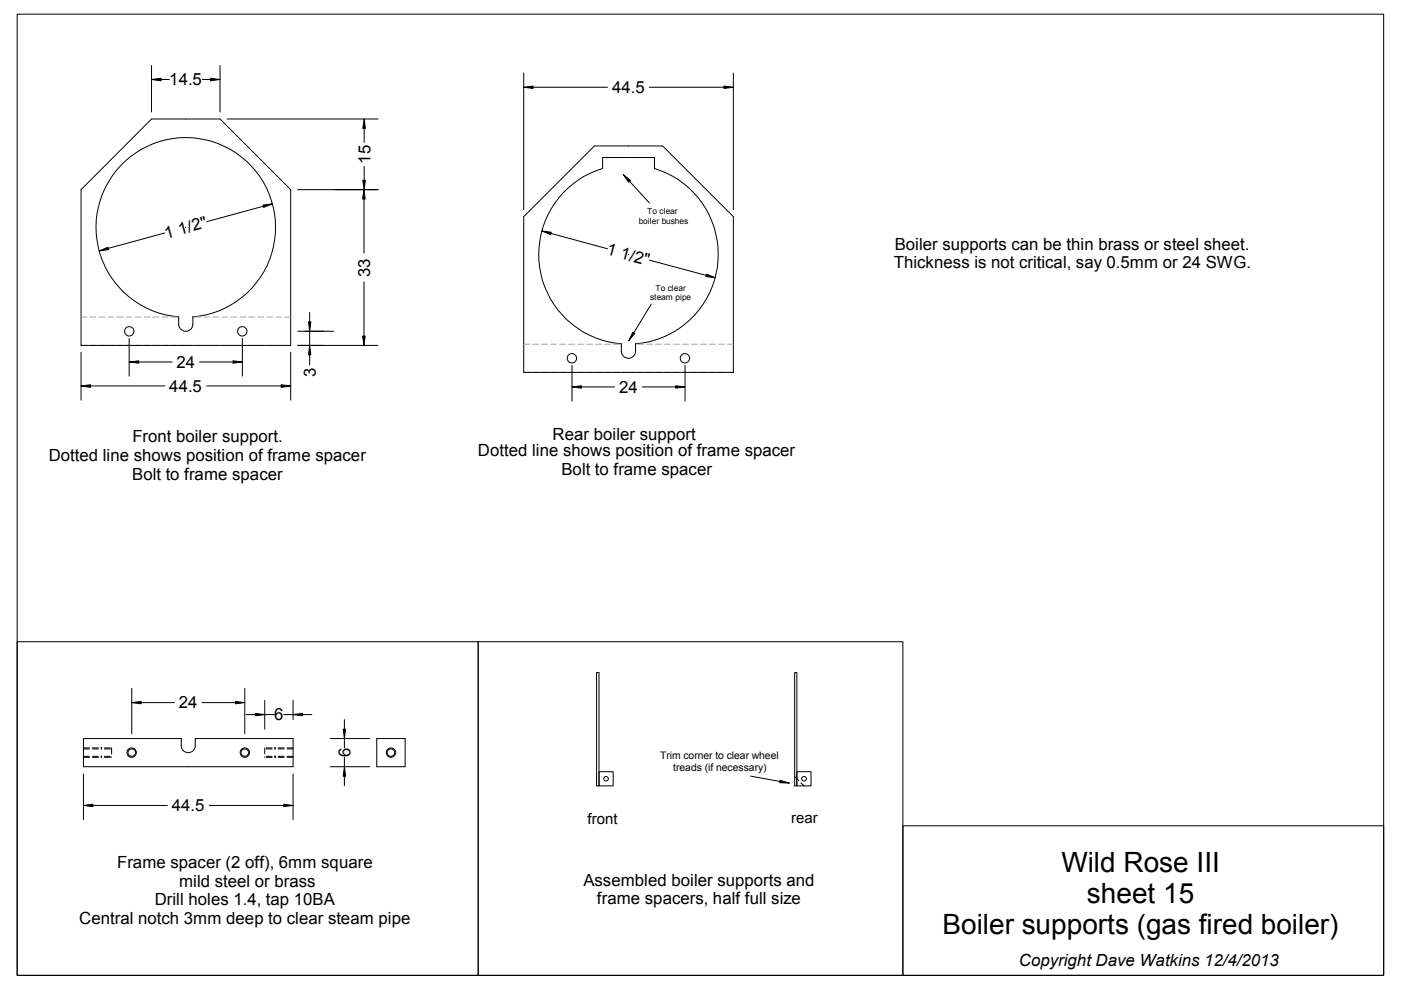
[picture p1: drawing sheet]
<svg xmlns="http://www.w3.org/2000/svg" width="297mm" height="210mm" viewBox="0 0 297 210" stroke-linecap="round" stroke-linejoin="round" font-family="sans-serif">
<g fill="none" stroke="#000" stroke-width=".21">
<path d="M3.6 3h289.8v203.8h-289.8zM32.1 16.8l2.1-.2v.5zM32.1 13.9v9.8M34.2 16.8h1.7M42.9 16.8h1.7M44.6 16.6l2 .2-2 .3zM46.6 13.9v9.8M111 18.5l2-.3v.6zM111 15.5v28.9M113 18.5h15.8M137.7 18.5h15.8M153.5 18.2l2 .3-2 .3z"/>
<path d="M155.5 15.5v28.9M25.5 35.2a19 19 0 0 1 31.1 4.8 19 19 0 0 1-15.7 27.2v1.5a1.5 1.5 0 0 1-1.5 1.6 1.5 1.5 0 0 1-1.5-1.6v-1.5a19 19 0 0 1-16.3-12.1 19 19 0 0 1 3.9-19.9zM32.1 25.2h14.5l15 15v33h-44.4v-33zM48.1 25.2h32.1M76.9 38.2h.6l-.3 2zM77.2 25.2l.3 2h-.6zM77.2 27.2v3M77.2 35.3v2.9M126 30.9h14.5l15 15v33.1h-44.5v-33.1zM132.2 37l1.5 1.3-.4 .4zM133.5 38.5l4.2 4.6M21 53.2l1.9-.8 .1 .5z"/>
<path d="M34.9 49.4l-12 3.3M55.7 43.5l2-.3-1.8 .8zM55.8 43.7l-11.9 3.3M63.1 40.2h17.1M77.2 40.2l.2 2h-.5zM77.2 42.2v11.5M77.2 59.8v11.4M114.9 49l2 .2-.1 .5zM116.8 49.5l12 3.2M119.4 40.9a19.1 19.1 0 0 1 8.4-5.2v-2.3h11v2.3a19 19 0 0 1 13.4 20.3 19 19 0 0 1-17.5 16.9v1.6a1.5 1.5 0 0 1-1.5 1.5 1.5 1.5 0 0 1-1.5-1.5v-1.6a19 19 0 0 1-16.2-12.1 19 19 0 0 1 3.9-19.9zM137.7 55.2l12 3.2M149.8 58.1l1.8 .8-2-.3z"/>
<path d="M17.2 74.7v10.1M27.4 76.8l2-.3v.5zM27.4 71.8v8M29.4 76.8h7.1M42.3 76.8h7.1M49.4 76.5l2 .3-2 .2zM51.4 71.8v8M61.6 74.7v10.1M63.1 70.2h7.6M63.1 73.2h17M65.4 68.2h.5l-.2 2zM65.7 73.2l.2 2h-.5z"/>
<path d="M65.7 66.3v1.9M65.7 70.2v3M65.7 75.2v2.2M76.9 71.2h.5l-.2 2zM121.3 77.5v7.5M134.2 70.4l.4 .3-1.3 1.6zM138.1 64.5l-3.7 6.1M145.2 77.5v7.5M17.2 81.8l2-.2v.5zM19.2 81.8h15.8M43.8 81.8h15.8M59.6 81.6l2 .2-2 .3z"/>
<path d="M121.3 82l2-.2v.5zM123.3 82h7M136.1 82h7.2M143.3 81.8l1.9 .2-1.9 .3zM3.6 136.1h97.8v70.7h-97.8zM101.4 136.1h90v70.7h-90zM17.7 156.6h20.7v1.5a1.48 1.48 0 0 0 1.5 1.5 1.48 1.48 0 0 0 1.5-1.5v-1.5h20.7v6h-44.4zM17.7 158.6h1.3M17.7 158.8h1.3M19.6 158.6h1.3M19.6 158.8h1.3M21.5 158.5v.1z"/>
<path d="M21.5 158.7v.1zM22.1 158.6h1.3M22.1 158.8h1.3M23.7 158.6v1.3M27.9 149l2-.3v.5zM27.9 146v9.6M29.9 149h7.1M42.8 149h7.1M49.9 148.7l2 .3-2 .2zM51.9 146v9.6M52.2 151.5h1.9M54.1 151.3l2 .2-2 .3z"/>
<path d="M56.1 148.5v6.1M56.1 158.6v1.3M56.1 151.5h2.1M56.4 158.6h1.3M56.4 158.8h1.3M58.3 158.5l.1 .1zM58.3 158.7l.1 .1zM59 158.6h1.2M59 158.8h1.2M60.2 151.5h1.9M60.9 158.6h1.2M60.9 158.8h1.2"/>
<path d="M62.1 151.5l2-.2v.5zM62.1 148.5v4.1M64.1 151.5h2M70 156.6h8.4M72.8 154.6h.5l-.3 2zM73 152.6v2M73 156.6v2M79.9 156.6h6v6h-6zM126.5 142.6h.5v24h-.5zM168.5 142.6h.4v24h-.4zM17.7 170.8l2-.3v.5zM17.7 160.4h1.3"/>
<path d="M17.7 160.6h1.3M17.7 164.1v9.7M19.6 160.4h1.3M19.6 160.6h1.3M19.7 170.8h15.8M21.5 160.3v.1zM21.5 160.5v.1zM22.1 160.4h1.3M22.1 160.6h1.3M23.7 160.5v.1M44.4 170.8h15.8M56.1 160.5v.1"/>
<path d="M56.4 160.4h1.3M56.4 160.6h1.3M58.3 160.3l.1 .1zM58.3 160.5l.1 .1zM59 160.4h1.2M59 160.6h1.2M60.2 170.5l1.9 .3-1.9 .2zM60.9 160.4h1.2M60.9 160.6h1.2M62.1 164.1v9.7M70 162.6h8.4M73 162.6l.3 2h-.5z"/>
<path d="M73 160.6v2M73 164.6v2M127 163.6h3v3h-3zM159.1 164.5l6.3 1.2M165.4 165.4l1.9 .6-2-.1zM168.5 164.6l.9 .9M168.9 163.6h3.1v3h-3.1zM169.8 166l.7 .6M191.4 175.1h102v31.7h-102z"/>
<circle cx="27.4" cy="70.2" r="1"/>
<circle cx="51.4" cy="70.2" r="1"/>
<circle cx="121.3" cy="76" r="1"/>
<circle cx="145.2" cy="76" r="1"/>
<circle cx="27.9" cy="159.6" r="1"/>
<circle cx="27.9" cy="159.6" r=".8"/>
<circle cx="51.9" cy="159.6" r=".8"/>
<circle cx="51.9" cy="159.6" r="1"/>
<circle cx="82.9" cy="159.6" r=".8"/>
<circle cx="82.9" cy="159.6" r="1"/>
<circle cx="128.5" cy="165.1" r=".49"/>
<circle cx="170.5" cy="165.1" r=".5"/>
</g>
<g fill="none" stroke="#a8a8a8" stroke-width=".21">
<path d="M17.2 73.2h1.3M17.2 67.2h1.3M19.1 73.2h1.3M19.1 67.2h1.3M21 73.2h1.3M21 67.2h1.3M22.9 73.2h1.3M22.9 67.2h1.3M24.8 73.2h1.3M24.8 67.2h1.3M26.7 73.2h1.3M26.7 67.2h1.3"/>
<path d="M28.6 73.2h1.3M28.6 67.2h1.3M30.5 73.2h1.3M30.5 67.2h1.3M32.4 73.2h1.3M32.4 67.2h1.3M34.3 73.2h1.3M34.3 67.2h1.3M36.2 73.2h1.3M36.2 67.2h1.3M38.1 73.2h2.6M41.3 73.2h1.3"/>
<path d="M41.3 67.2h1.3M43.2 73.2h1.3M43.2 67.2h1.3M45.1 73.2h1.3M45.1 67.2h1.3M47 73.2h1.3M47 67.2h1.3M48.9 73.2h1.3M48.9 67.2h1.3M50.8 73.2h1.3M50.8 67.2h1.3M52.7 73.2h1.3"/>
<path d="M52.7 67.2h1.3M54.6 73.2h1.3M54.6 67.2h1.3M56.6 73.2h1.2M56.6 67.2h1.2M58.5 73.2h1.2M58.5 67.2h1.2M60.4 73.2h1.2M60.4 67.2h1.2M111 79h1.3M111 73h1.3M112.9 79h1.3"/>
<path d="M112.9 73h1.3M114.8 79h1.3M114.8 73h1.3M116.8 79h1.2M116.8 73h1.2M118.7 79h1.2M118.7 73h1.2M120.6 79h1.2M120.6 73h1.2M122.5 79h1.2M122.5 73h1.2M124.4 79h1.2"/>
<path d="M124.4 73h1.2M126.3 79h1.2M126.3 73h1.2M128.2 79h1.3M128.2 73h1.3M130.1 79h1.3M130.1 73h1.3M132 79h2.5M135.2 79h1.2M135.2 73h1.2M137.1 79h1.2M137.1 73h1.2"/>
<path d="M139 79h1.2M139 73h1.2M140.9 79h1.3M140.9 73h1.3M142.8 79h1.3M142.8 73h1.3M144.7 79h1.3M144.7 73h1.3M146.6 79h1.3M146.6 73h1.3M148.5 79h1.3M148.5 73h1.3"/>
<path d="M150.4 79h1.3M150.4 73h1.3M152.3 79h1.3M152.3 73h1.3M154.2 79h1.3M154.2 73h1.3"/>
</g>
<g fill="#000">
<path d="M32.1 16.8l2.1-.2v.5l-2.1-.3h2.1z" fill-rule="evenodd"/>
<path d="M44.6 16.6l2 .2h-2h2l-2 .3z" fill-rule="evenodd"/>
<path d="M111 18.5l2-.3v.6l-2-.3h2z" fill-rule="evenodd"/>
<path d="M153.5 18.2l2 .3h-2h2l-2 .3z" fill-rule="evenodd"/>
<path d="M76.9 38.2h.6l-.3 2v-2v2z" fill-rule="evenodd"/>
<path d="M77.2 25.2l.3 2h-.6l.3-2v2z" fill-rule="evenodd"/>
<path d="M132.2 37l1.5 1.3-.4 .4-1.1-1.7 1.3 1.5z" fill-rule="evenodd"/>
<path d="M21 53.2l1.9-.8 .1 .5-2 .3 1.9-.5z" fill-rule="evenodd"/>
<path d="M55.7 43.5l2-.3-1.9 .5 1.9-.5-1.8 .8z" fill-rule="evenodd"/>
<path d="M77.2 40.2l.2 2h-.5l.3-2v2z" fill-rule="evenodd"/>
<path d="M114.9 49l2 .2-.1 .5-1.9-.7 1.9 .5z" fill-rule="evenodd"/>
<path d="M149.8 58.1l1.8 .8-1.9-.5 1.9 .5-2-.3z" fill-rule="evenodd"/>
<path d="M27.4 76.8l2-.3v.5l-2-.2h2z" fill-rule="evenodd"/>
<path d="M49.4 76.5l2 .3h-2h2l-2 .2z" fill-rule="evenodd"/>
<path d="M65.7 73.2l.2 2h-.5l.3-2v2z" fill-rule="evenodd"/>
<path d="M65.4 68.2h.5l-.2 2v-2v2z" fill-rule="evenodd"/>
<path d="M76.9 71.2h.5l-.2 2v-2v2z" fill-rule="evenodd"/>
<path d="M134.2 70.4l.4 .3-1.3 1.6 1.1-1.7-1.1 1.7z" fill-rule="evenodd"/>
<path d="M17.2 81.8l2-.2v.5l-2-.3h2z" fill-rule="evenodd"/>
<path d="M59.6 81.6l2 .2h-2h2l-2 .3z" fill-rule="evenodd"/>
<path d="M121.3 82l2-.2v.5l-2-.3h2z" fill-rule="evenodd"/>
<path d="M143.3 81.8l1.9 .2h-1.9h1.9l-1.9 .3z" fill-rule="evenodd"/>
<path d="M27.9 149l2-.3v.5l-2-.2h2z" fill-rule="evenodd"/>
<path d="M49.9 148.7l2 .3h-2h2l-2 .2z" fill-rule="evenodd"/>
<path d="M54.1 151.3l2 .2h-2h2l-2 .3z" fill-rule="evenodd"/>
<path d="M62.1 151.5l2-.2v.5l-2-.3h2z" fill-rule="evenodd"/>
<path d="M72.8 154.6h.5l-.3 2v-2v2z" fill-rule="evenodd"/>
<path d="M17.7 170.8l2-.3v.5l-2-.2h2z" fill-rule="evenodd"/>
<path d="M60.2 170.5l1.9 .3h-1.9h1.9l-1.9 .2z" fill-rule="evenodd"/>
<path d="M73 162.6l.3 2h-.5l.2-2v2z" fill-rule="evenodd"/>
<path d="M165.4 165.4l1.9 .6-1.9-.3 1.9 .3-2-.1z" fill-rule="evenodd"/>
</g>
<g font-size="5.9">
<text x="225" y="184.8">Wild Rose III</text>
<text x="230.5" y="191.4">sheet 15</text>
<text x="199.9" y="198">Boiler supports (gas fired boiler)</text>
</g>
<g font-size="3.6">
<text x="35.9" y="18.1">14.5</text>
<text x="129.8" y="19.7">44.5</text>
<text x="78.5" y="34.7" transform="rotate(-90 78.5 34.7)">15</text>
<text x="35.3" y="50.6" transform="rotate(-15 35.3 50.6)">1</text>
<text x="38.1" y="49.8" transform="rotate(-15 38.1 49.8)">1/2&quot;</text>
<text x="128.5" y="53.9" transform="rotate(15 128.5 53.9)">1</text>
<text x="189.7" y="52.9">Boiler supports can be thin brass or steel sheet.</text>
<text x="78.5" y="58.7" transform="rotate(-90 78.5 58.7)">33</text>
<text x="131.4" y="54.7" transform="rotate(15 131.4 54.7)">1/2&quot;</text>
<text x="189.5" y="56.9">Thickness is not critical, say 0.5mm or 24 SWG.</text>
<text x="37.4" y="78">24</text>
<text x="35.9" y="83.1">44.5</text>
<text x="67" y="80" transform="rotate(-90 67 80)">3</text>
<text x="131.3" y="83.3">24</text>
<text x="28.1" y="93.8">Front boiler support.</text>
<text x="117.2" y="93.2">Rear boiler support</text>
<text x="10.3" y="97.8">Dotted line shows position of frame spacer</text>
<text x="28" y="101.8">Bolt to frame spacer</text>
<text x="101.3" y="96.6">Dotted line shows position of frame spacer</text>
<text x="119" y="100.7">Bolt to frame spacer</text>
<text x="37.9" y="150.2">24</text>
<text x="58.2" y="152.7">6</text>
<text x="74.3" y="160.6" transform="rotate(-90 74.3 160.6)">6</text>
<text x="36.4" y="172">44.5</text>
<text x="24.8" y="184">Frame spacer (2 off), 6mm square</text>
<text x="32.8" y="192">Drill holes 1.4, tap 10BA</text>
<text x="38" y="188">mild steel or brass</text>
<text x="123.7" y="187.7">Assembled boiler supports and</text>
<text x="126.6" y="191.8">frame spacers, half full size</text>
<text x="16.8" y="196">Central notch 3mm deep to clear steam pipe</text>
<text x="216" y="204.9">Copyright Dave Watkins 12/4/2013</text>
</g>
<g font-size="3.2">
<text x="124.6" y="174.7">front</text>
<text x="167.7" y="174.6">rear</text>
</g>
<g font-size="2.2">
<text x="140" y="161">Trim corner to clear wheel</text>
<text x="142.7" y="163.4">treads (if necessary)</text>
</g>
<g font-size="1.8">
<text x="135.4" y="47.5">boiler bushes</text>
<text x="137.2" y="45.5">To clear</text>
<text x="137.9" y="63.6">steam pipe</text>
<text x="139" y="61.6">To clear</text>
</g>
</svg>
